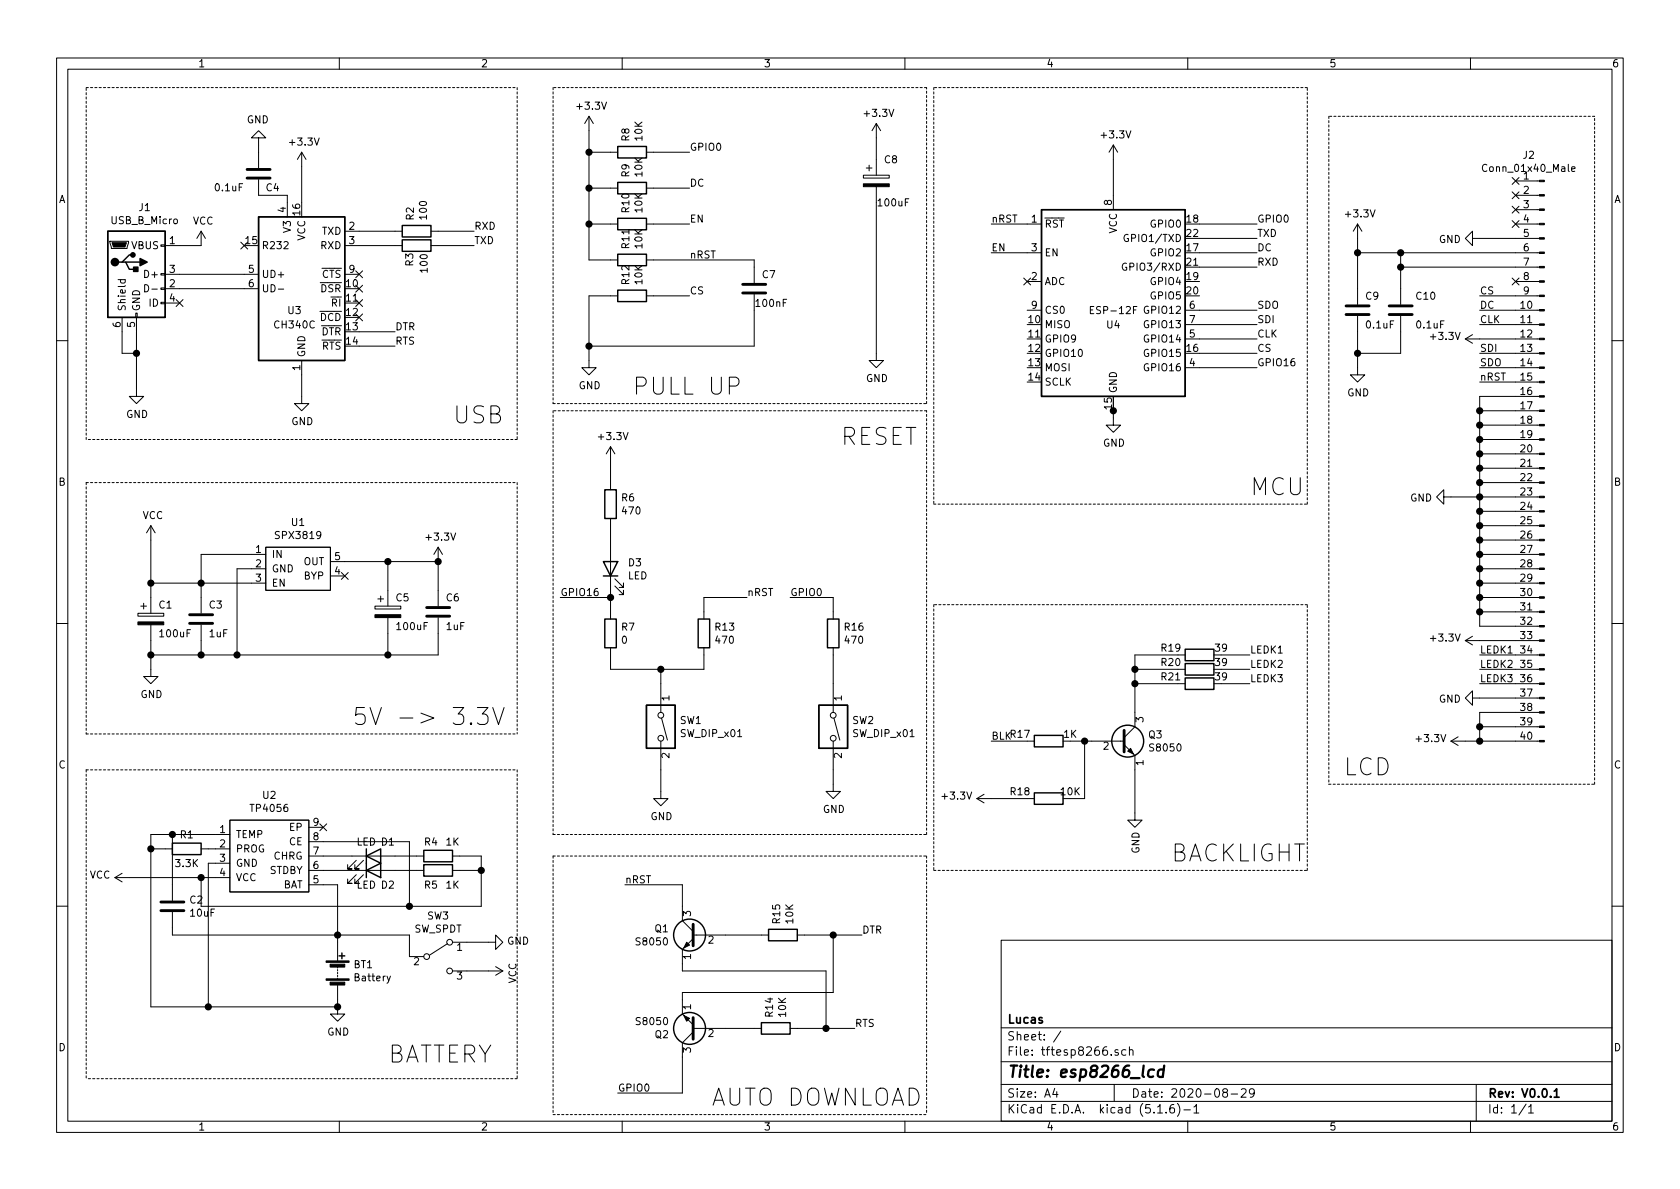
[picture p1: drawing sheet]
EESchema Schematic File Version 4
EELAYER 30 0
EELAYER END
$Descr A4 11693 8268
encoding utf-8
Sheet 1 1
Title "esp8266_lcd"
Date "2020-08-29"
Rev "V0.0.1"
Comp "Lucas"
Comment1 ""
Comment2 ""
Comment3 ""
Comment4 ""
$EndDescr
$Comp
L Interface_USB:CH340C U3
U 1 1
P 2100 2000
F 0 "U3" H 2050 1850 50  0000 C CNN
F 1 "CH340C" H 2050 1750 50  0000 C CNN
F 2 "Package_SO:SOIC-16_3.9x9.9mm_P1.27mm" H 2150 1450 50  0001 L CNN
F 3 "https://datasheet.lcsc.com/szlcsc/Jiangsu-Qin-Heng-CH340C_C84681.pdf" H 1750 2800 50  0001 C CNN
	1    2100 2000
	1    0    0    -1  
$EndComp
$Comp
L Connector:USB_B_Micro J1
U 1 1
P 950 1900
F 0 "J1" H 1007 2367 50  0000 C CNN
F 1 "USB_B_Micro" H 1007 2276 50  0000 C CNN
F 2 "Connector_USB:USB_Micro-B_Molex-105017-0001" H 1100 1850 50  0001 C CNN
F 3 "~" H 1100 1850 50  0001 C CNN
	1    950  1900
	1    0    0    -1  
$EndComp
$Comp
L RF_Module:ESP-12F U4
U 1 1
P 7750 2150
F 0 "U4" H 7750 2050 50  0000 C CNN
F 1 "ESP-12F" H 7750 2150 50  0000 C CNN
F 2 "RF_Module:ESP-12E" H 7750 2150 50  0001 C CNN
F 3 "http://wiki.ai-thinker.com/_media/esp8266/esp8266_series_modules_user_manual_v1.1.pdf" H 7400 2250 50  0001 C CNN
	1    7750 2150
	1    0    0    -1  
$EndComp
$Comp
L Transistor_BJT:S8050 Q1
U 1 1
P 4850 6500
F 0 "Q1" H 5041 6546 50  0000 L CNN
F 1 "S8050" H 5041 6455 50  0000 L CNN
F 2 "Package_TO_SOT_SMD:SOT-23" H 5050 6425 50  0001 L CIN
F 3 "http://www.unisonic.com.tw/datasheet/S8050.pdf" H 4850 6500 50  0001 L CNN
	1    4850 6500
	-1   0    0    -1  
$EndComp
$Comp
L Transistor_BJT:S8050 Q2
U 1 1
P 4850 7150
F 0 "Q2" H 5040 7196 50  0000 L CNN
F 1 "S8050" H 5040 7105 50  0000 L CNN
F 2 "Package_TO_SOT_SMD:SOT-23" H 5050 7075 50  0001 L CIN
F 3 "http://www.unisonic.com.tw/datasheet/S8050.pdf" H 4850 7150 50  0001 L CNN
	1    4850 7150
	-1   0    0    1   
$EndComp
$Comp
L Device:R R15
U 1 1
P 5450 6500
F 0 "R15" H 5520 6546 50  0000 L CNN
F 1 "10K" H 5520 6455 50  0000 L CNN
F 2 "Resistor_SMD:R_0603_1608Metric_Pad1.05x0.95mm_HandSolder" V 5380 6500 50  0001 C CNN
F 3 "~" H 5450 6500 50  0001 C CNN
	1    5450 6500
	0    -1   -1   0   
$EndComp
$Comp
L Device:R R14
U 1 1
P 5400 7150
F 0 "R14" H 5470 7196 50  0000 L CNN
F 1 "10K" H 5470 7105 50  0000 L CNN
F 2 "Resistor_SMD:R_0603_1608Metric_Pad1.05x0.95mm_HandSolder" V 5330 7150 50  0001 C CNN
F 3 "~" H 5400 7150 50  0001 C CNN
	1    5400 7150
	0    -1   -1   0   
$EndComp
Wire Wire Line
	5300 6500 5050 6500
Wire Wire Line
	5250 7150 5050 7150
Wire Wire Line
	4750 6950 4750 6900
Wire Wire Line
	4750 6900 5800 6900
Wire Wire Line
	5800 6900 5800 6500
Wire Wire Line
	5800 6500 5600 6500
Wire Wire Line
	5800 6500 6000 6500
Connection ~ 5800 6500
Wire Wire Line
	4750 6700 4750 6750
Wire Wire Line
	4750 6750 5750 6750
Wire Wire Line
	5750 6750 5750 7150
Wire Wire Line
	5750 7150 5950 7150
Wire Wire Line
	5750 7150 5550 7150
Connection ~ 5750 7150
Wire Wire Line
	4750 6300 4750 6150
Wire Wire Line
	4750 6150 4350 6150
Wire Wire Line
	4750 7350 4750 7600
Wire Wire Line
	4750 7600 4300 7600
Wire Wire Line
	8350 1550 8750 1550
Text Label 8750 1550 0    50   ~ 0
GPIO0
Text Label 4350 6150 0    50   ~ 0
nRST
Text Label 6000 6500 0    50   ~ 0
DTR
Text Label 5950 7150 0    50   ~ 0
RTS
Text Label 4300 7600 0    50   ~ 0
GPIO0
Wire Wire Line
	2500 2300 2750 2300
Wire Wire Line
	2500 2400 2750 2400
Text Label 2750 2300 0    50   ~ 0
DTR
Text Label 2750 2400 0    50   ~ 0
RTS
Wire Wire Line
	6900 1550 7150 1550
Text Label 6900 1550 0    50   ~ 0
nRST
$Comp
L Device:R R3
U 1 1
P 2900 1700
F 0 "R3" H 2750 1750 50  0000 L CNN
F 1 "100" H 2700 1650 50  0000 L CNN
F 2 "Resistor_SMD:R_0603_1608Metric_Pad1.05x0.95mm_HandSolder" V 2830 1700 50  0001 C CNN
F 3 "~" H 2900 1700 50  0001 C CNN
	1    2900 1700
	0    -1   -1   0   
$EndComp
$Comp
L Device:R R2
U 1 1
P 2900 1600
F 0 "R2" H 2970 1646 50  0000 L CNN
F 1 "100" H 2970 1555 50  0000 L CNN
F 2 "Resistor_SMD:R_0603_1608Metric_Pad1.05x0.95mm_HandSolder" V 2830 1600 50  0001 C CNN
F 3 "~" H 2900 1600 50  0001 C CNN
	1    2900 1600
	0    -1   -1   0   
$EndComp
$Comp
L Device:R R11
U 1 1
P 4400 1800
F 0 "R11" H 4470 1846 50  0000 L CNN
F 1 "10K" H 4470 1755 50  0000 L CNN
F 2 "Resistor_SMD:R_0603_1608Metric_Pad1.05x0.95mm_HandSolder" V 4330 1800 50  0001 C CNN
F 3 "~" H 4400 1800 50  0001 C CNN
	1    4400 1800
	0    -1   -1   0   
$EndComp
$Comp
L Device:R R10
U 1 1
P 4400 1550
F 0 "R10" H 4470 1596 50  0000 L CNN
F 1 "10K" H 4470 1505 50  0000 L CNN
F 2 "Resistor_SMD:R_0603_1608Metric_Pad1.05x0.95mm_HandSolder" V 4330 1550 50  0001 C CNN
F 3 "~" H 4400 1550 50  0001 C CNN
	1    4400 1550
	0    -1   -1   0   
$EndComp
Wire Wire Line
	2750 1600 2500 1600
Wire Wire Line
	2500 1700 2750 1700
Wire Wire Line
	3050 1600 3300 1600
Text Label 3300 1600 0    50   ~ 0
RXD
Wire Wire Line
	3050 1700 3300 1700
Text Label 3300 1700 0    50   ~ 0
TXD
Wire Wire Line
	1250 1900 1700 1900
Wire Wire Line
	1700 2000 1250 2000
NoConn ~ 1250 2100
Wire Wire Line
	1250 1700 1400 1700
NoConn ~ 2500 2100
NoConn ~ 2500 2200
NoConn ~ 1700 1700
NoConn ~ 2500 1900
NoConn ~ 2500 2000
Wire Wire Line
	2100 2600 2100 2750
$Comp
L power:GND #PWR07
U 1 1
P 2100 2750
F 0 "#PWR07" H 2100 2500 50  0001 C CNN
F 1 "GND" H 2105 2577 50  0000 C CNN
F 2 "" H 2100 2750 50  0001 C CNN
F 3 "" H 2100 2750 50  0001 C CNN
	1    2100 2750
	1    0    0    -1  
$EndComp
$Comp
L LucasLibrary:SPX3819 U1
U 1 1
P 1750 3750
F 0 "U1" H 2075 3875 50  0000 C CNN
F 1 "SPX3819" H 2075 3784 50  0000 C CNN
F 2 "Package_TO_SOT_SMD:SOT-23-5" H 1750 3750 50  0001 C CNN
F 3 "" H 1750 3750 50  0001 C CNN
	1    1750 3750
	1    0    0    -1  
$EndComp
$Comp
L power:VCC #PWR04
U 1 1
P 1400 1700
F 0 "#PWR04" H 1400 1550 50  0001 C CNN
F 1 "VCC" H 1415 1873 50  0000 C CNN
F 2 "" H 1400 1700 50  0001 C CNN
F 3 "" H 1400 1700 50  0001 C CNN
	1    1400 1700
	1    0    0    -1  
$EndComp
$Comp
L Device:C C3
U 1 1
P 1400 4300
F 0 "C3" H 1450 4400 50  0000 L CNN
F 1 "1uF" H 1450 4200 50  0000 L CNN
F 2 "Capacitor_SMD:C_0603_1608Metric_Pad1.05x0.95mm_HandSolder" H 1438 4150 50  0001 C CNN
F 3 "~" H 1400 4300 50  0001 C CNN
	1    1400 4300
	1    0    0    -1  
$EndComp
$Comp
L Device:C C6
U 1 1
P 3050 4250
F 0 "C6" H 3100 4350 50  0000 L CNN
F 1 "1uF" H 3100 4150 50  0000 L CNN
F 2 "Capacitor_SMD:C_0603_1608Metric_Pad1.05x0.95mm_HandSolder" H 3088 4100 50  0001 C CNN
F 3 "~" H 3050 4250 50  0001 C CNN
	1    3050 4250
	1    0    0    -1  
$EndComp
$Comp
L Device:CP C1
U 1 1
P 1050 4300
F 0 "C1" H 1100 4400 50  0000 L CNN
F 1 "100uF" H 1100 4200 50  0000 L CNN
F 2 "Capacitor_Tantalum_SMD:CP_EIA-3528-12_Kemet-T_Pad1.50x2.35mm_HandSolder" H 1088 4150 50  0001 C CNN
F 3 "~" H 1050 4300 50  0001 C CNN
	1    1050 4300
	1    0    0    -1  
$EndComp
$Comp
L Device:CP C5
U 1 1
P 2700 4250
F 0 "C5" H 2750 4350 50  0000 L CNN
F 1 "100uF" H 2750 4150 50  0000 L CNN
F 2 "Capacitor_Tantalum_SMD:CP_EIA-3528-12_Kemet-T_Pad1.50x2.35mm_HandSolder" H 2738 4100 50  0001 C CNN
F 3 "~" H 2700 4250 50  0001 C CNN
	1    2700 4250
	1    0    0    -1  
$EndComp
Wire Wire Line
	1750 4050 1400 4050
Wire Wire Line
	1050 4150 1050 4050
Wire Wire Line
	1400 4150 1400 4050
Connection ~ 1400 4050
Wire Wire Line
	1400 4050 1050 4050
Wire Wire Line
	1750 3850 1400 3850
Wire Wire Line
	1400 3850 1400 4050
Wire Wire Line
	1750 3950 1650 3950
Wire Wire Line
	1650 3950 1650 4550
Wire Wire Line
	1650 4550 1400 4550
Wire Wire Line
	1050 4550 1050 4450
Wire Wire Line
	1400 4450 1400 4550
Connection ~ 1400 4550
Wire Wire Line
	1400 4550 1050 4550
$Comp
L power:GND #PWR03
U 1 1
P 1050 4650
F 0 "#PWR03" H 1050 4400 50  0001 C CNN
F 1 "GND" H 1055 4477 50  0000 C CNN
F 2 "" H 1050 4650 50  0001 C CNN
F 3 "" H 1050 4650 50  0001 C CNN
	1    1050 4650
	1    0    0    -1  
$EndComp
Wire Wire Line
	1050 4650 1050 4550
Connection ~ 1050 4550
NoConn ~ 2400 4000
Wire Wire Line
	2400 3900 2700 3900
Wire Wire Line
	3050 4100 3050 3900
Wire Wire Line
	2700 3900 2700 4100
Connection ~ 2700 3900
Wire Wire Line
	2700 3900 3050 3900
Wire Wire Line
	2700 4400 2700 4550
Wire Wire Line
	2700 4550 1650 4550
Connection ~ 1650 4550
Wire Wire Line
	3050 4400 3050 4550
Wire Wire Line
	3050 4550 2700 4550
Connection ~ 2700 4550
$Comp
L power:+3.3V #PWR09
U 1 1
P 3050 3900
F 0 "#PWR09" H 3050 3750 50  0001 C CNN
F 1 "+3.3V" H 3065 4073 50  0000 C CNN
F 2 "" H 3050 3900 50  0001 C CNN
F 3 "" H 3050 3900 50  0001 C CNN
	1    3050 3900
	1    0    0    -1  
$EndComp
Connection ~ 3050 3900
Wire Wire Line
	8350 1650 8750 1650
Wire Wire Line
	8350 1850 8750 1850
Text Label 8750 1650 0    50   ~ 0
TXD
Text Label 8750 1850 0    50   ~ 0
RXD
$Comp
L Device:R R9
U 1 1
P 4400 1300
F 0 "R9" H 4470 1346 50  0000 L CNN
F 1 "10K" H 4470 1255 50  0000 L CNN
F 2 "Resistor_SMD:R_0603_1608Metric_Pad1.05x0.95mm_HandSolder" V 4330 1300 50  0001 C CNN
F 3 "~" H 4400 1300 50  0001 C CNN
	1    4400 1300
	0    -1   -1   0   
$EndComp
$Comp
L Device:R R8
U 1 1
P 4400 1050
F 0 "R8" H 4470 1096 50  0000 L CNN
F 1 "10K" H 4470 1005 50  0000 L CNN
F 2 "Resistor_SMD:R_0603_1608Metric_Pad1.05x0.95mm_HandSolder" V 4330 1050 50  0001 C CNN
F 3 "~" H 4400 1050 50  0001 C CNN
	1    4400 1050
	0    -1   -1   0   
$EndComp
Wire Wire Line
	4550 1050 4800 1050
Wire Wire Line
	4550 1300 4800 1300
Wire Wire Line
	4550 1550 4800 1550
Wire Wire Line
	4250 1550 4100 1550
Wire Wire Line
	4100 1550 4100 1300
Wire Wire Line
	4250 1050 4100 1050
Connection ~ 4100 1050
Wire Wire Line
	4100 1050 4100 900 
Wire Wire Line
	4250 1300 4100 1300
Connection ~ 4100 1300
Wire Wire Line
	4100 1300 4100 1050
Wire Wire Line
	4250 1800 4100 1800
Wire Wire Line
	4100 1800 4100 1550
Connection ~ 4100 1550
Text Label 4800 1050 0    50   ~ 0
GPIO0
Text Label 4800 1300 0    50   ~ 0
DC
Text Label 4800 1550 0    50   ~ 0
EN
Text Label 4800 1800 0    50   ~ 0
nRST
$Comp
L Device:R R6
U 1 1
P 4250 3500
F 0 "R6" H 4320 3546 50  0000 L CNN
F 1 "470" H 4320 3455 50  0000 L CNN
F 2 "Resistor_SMD:R_0603_1608Metric_Pad1.05x0.95mm_HandSolder" V 4180 3500 50  0001 C CNN
F 3 "~" H 4250 3500 50  0001 C CNN
	1    4250 3500
	1    0    0    -1  
$EndComp
$Comp
L Device:R R12
U 1 1
P 4400 2050
F 0 "R12" H 4470 2096 50  0000 L CNN
F 1 "10K" H 4470 2005 50  0000 L CNN
F 2 "Resistor_SMD:R_0603_1608Metric_Pad1.05x0.95mm_HandSolder" V 4330 2050 50  0001 C CNN
F 3 "~" H 4400 2050 50  0001 C CNN
	1    4400 2050
	0    -1   -1   0   
$EndComp
Wire Wire Line
	4550 2050 4800 2050
Wire Wire Line
	4100 2050 4250 2050
$Comp
L Device:C C7
U 1 1
P 5250 2000
F 0 "C7" H 5300 2100 50  0000 L CNN
F 1 "100nF" H 5250 1900 50  0000 L CNN
F 2 "Capacitor_SMD:C_0603_1608Metric_Pad1.05x0.95mm_HandSolder" H 5288 1850 50  0001 C CNN
F 3 "~" H 5250 2000 50  0001 C CNN
	1    5250 2000
	1    0    0    -1  
$EndComp
Wire Wire Line
	5250 2400 5250 2150
Wire Wire Line
	5250 1850 5250 1800
Wire Wire Line
	4550 1800 5250 1800
Wire Wire Line
	4100 2050 4100 2400
Wire Wire Line
	4100 2400 5250 2400
$Comp
L power:GND #PWR012
U 1 1
P 4100 2500
F 0 "#PWR012" H 4100 2250 50  0001 C CNN
F 1 "GND" H 4105 2327 50  0000 C CNN
F 2 "" H 4100 2500 50  0001 C CNN
F 3 "" H 4100 2500 50  0001 C CNN
	1    4100 2500
	1    0    0    -1  
$EndComp
Wire Wire Line
	4100 2500 4100 2400
Connection ~ 4100 2400
$Comp
L power:+3.3V #PWR011
U 1 1
P 4100 900
F 0 "#PWR011" H 4100 750 50  0001 C CNN
F 1 "+3.3V" H 4115 1073 50  0000 C CNN
F 2 "" H 4100 900 50  0001 C CNN
F 3 "" H 4100 900 50  0001 C CNN
	1    4100 900 
	1    0    0    -1  
$EndComp
$Comp
L power:+3.3V #PWR06
U 1 1
P 2100 1150
F 0 "#PWR06" H 2100 1000 50  0001 C CNN
F 1 "+3.3V" H 2115 1323 50  0000 C CNN
F 2 "" H 2100 1150 50  0001 C CNN
F 3 "" H 2100 1150 50  0001 C CNN
	1    2100 1150
	1    0    0    -1  
$EndComp
Wire Wire Line
	2100 1150 2100 1400
Wire Wire Line
	2000 1400 2000 1350
Wire Wire Line
	2000 1350 1800 1350
$Comp
L power:GND #PWR05
U 1 1
P 1800 1000
F 0 "#PWR05" H 1800 750 50  0001 C CNN
F 1 "GND" H 1805 827 50  0000 C CNN
F 2 "" H 1800 1000 50  0001 C CNN
F 3 "" H 1800 1000 50  0001 C CNN
	1    1800 1000
	-1   0    0    1   
$EndComp
Wire Wire Line
	1800 1000 1800 1050
$Comp
L Device:CP C8
U 1 1
P 6100 1250
F 0 "C8" H 6150 1400 50  0000 L CNN
F 1 "100uF" H 6100 1100 50  0000 L CNN
F 2 "Capacitor_Tantalum_SMD:CP_EIA-3528-12_Kemet-T_Pad1.50x2.35mm_HandSolder" H 6138 1100 50  0001 C CNN
F 3 "~" H 6100 1250 50  0001 C CNN
	1    6100 1250
	1    0    0    -1  
$EndComp
Wire Wire Line
	6100 1100 6100 950 
$Comp
L power:+3.3V #PWR014
U 1 1
P 6100 950
F 0 "#PWR014" H 6100 800 50  0001 C CNN
F 1 "+3.3V" H 6115 1123 50  0000 C CNN
F 2 "" H 6100 950 50  0001 C CNN
F 3 "" H 6100 950 50  0001 C CNN
	1    6100 950 
	1    0    0    -1  
$EndComp
$Comp
L Device:LED D3
U 1 1
P 4250 3950
F 0 "D3" V 4289 3832 50  0000 R CNN
F 1 "LED" V 4198 3832 50  0000 R CNN
F 2 "LED_SMD:LED_0603_1608Metric_Pad1.05x0.95mm_HandSolder" H 4250 3950 50  0001 C CNN
F 3 "~" H 4250 3950 50  0001 C CNN
	1    4250 3950
	0    -1   -1   0   
$EndComp
$Comp
L Device:R R7
U 1 1
P 4250 4400
F 0 "R7" H 4320 4446 50  0000 L CNN
F 1 "0" H 4320 4355 50  0000 L CNN
F 2 "Resistor_SMD:R_0603_1608Metric_Pad1.05x0.95mm_HandSolder" V 4180 4400 50  0001 C CNN
F 3 "~" H 4250 4400 50  0001 C CNN
	1    4250 4400
	1    0    0    -1  
$EndComp
$Comp
L Device:R R13
U 1 1
P 4900 4400
F 0 "R13" H 4970 4446 50  0000 L CNN
F 1 "470" H 4970 4355 50  0000 L CNN
F 2 "Resistor_SMD:R_0603_1608Metric_Pad1.05x0.95mm_HandSolder" V 4830 4400 50  0001 C CNN
F 3 "~" H 4900 4400 50  0001 C CNN
	1    4900 4400
	1    0    0    -1  
$EndComp
$Comp
L Switch:SW_DIP_x01 SW1
U 1 1
P 4600 5050
F 0 "SW1" V 4554 5180 50  0000 L CNN
F 1 "SW_DIP_x01" V 4645 5180 50  0000 L CNN
F 2 "Button_Switch_SMD:SW_SPST_CK_RS282G05A3" H 4600 5050 50  0001 C CNN
F 3 "~" H 4600 5050 50  0001 C CNN
	1    4600 5050
	0    1    1    0   
$EndComp
Wire Wire Line
	4600 4750 4600 4650
Wire Wire Line
	4600 4650 4250 4650
Wire Wire Line
	4250 4650 4250 4550
Wire Wire Line
	4600 4650 4900 4650
Wire Wire Line
	4900 4650 4900 4550
Connection ~ 4600 4650
Wire Wire Line
	4900 4250 4900 4150
Wire Wire Line
	4900 4150 5200 4150
Wire Wire Line
	4250 4250 4250 4150
Wire Wire Line
	4250 3800 4250 3650
Wire Wire Line
	4250 3350 4250 3200
$Comp
L power:+3.3V #PWR010
U 1 1
P 4250 3200
F 0 "#PWR010" H 4250 3050 50  0001 C CNN
F 1 "+3.3V" H 4265 3373 50  0000 C CNN
F 2 "" H 4250 3200 50  0001 C CNN
F 3 "" H 4250 3200 50  0001 C CNN
	1    4250 3200
	1    0    0    -1  
$EndComp
Wire Wire Line
	4250 4150 3900 4150
Connection ~ 4250 4150
Wire Wire Line
	4250 4150 4250 4100
Text Label 3900 4150 0    50   ~ 0
GPIO16
Text Label 5200 4150 0    50   ~ 0
nRST
Wire Wire Line
	4600 5350 4600 5500
$Comp
L power:GND #PWR013
U 1 1
P 4600 5500
F 0 "#PWR013" H 4600 5250 50  0001 C CNN
F 1 "GND" H 4605 5327 50  0000 C CNN
F 2 "" H 4600 5500 50  0001 C CNN
F 3 "" H 4600 5500 50  0001 C CNN
	1    4600 5500
	1    0    0    -1  
$EndComp
$Comp
L Switch:SW_DIP_x01 SW2
U 1 1
P 5800 5050
F 0 "SW2" V 5754 5180 50  0000 L CNN
F 1 "SW_DIP_x01" V 5845 5180 50  0000 L CNN
F 2 "Button_Switch_SMD:SW_SPST_CK_RS282G05A3" H 5800 5050 50  0001 C CNN
F 3 "~" H 5800 5050 50  0001 C CNN
	1    5800 5050
	0    1    1    0   
$EndComp
$Comp
L power:GND #PWR015
U 1 1
P 5800 5450
F 0 "#PWR015" H 5800 5200 50  0001 C CNN
F 1 "GND" H 5805 5277 50  0000 C CNN
F 2 "" H 5800 5450 50  0001 C CNN
F 3 "" H 5800 5450 50  0001 C CNN
	1    5800 5450
	1    0    0    -1  
$EndComp
Wire Wire Line
	5800 5450 5800 5350
$Comp
L Device:R R16
U 1 1
P 5800 4400
F 0 "R16" H 5870 4446 50  0000 L CNN
F 1 "470" H 5870 4355 50  0000 L CNN
F 2 "Resistor_SMD:R_0603_1608Metric_Pad1.05x0.95mm_HandSolder" V 5730 4400 50  0001 C CNN
F 3 "~" H 5800 4400 50  0001 C CNN
	1    5800 4400
	1    0    0    -1  
$EndComp
Wire Wire Line
	5800 4250 5800 4150
Wire Wire Line
	5800 4150 5500 4150
Text Label 5500 4150 0    50   ~ 0
GPIO0
Wire Wire Line
	5800 4750 5800 4550
Wire Wire Line
	7750 1350 7750 1100
$Comp
L power:+3.3V #PWR016
U 1 1
P 7750 1100
F 0 "#PWR016" H 7750 950 50  0001 C CNN
F 1 "+3.3V" H 7765 1273 50  0000 C CNN
F 2 "" H 7750 1100 50  0001 C CNN
F 3 "" H 7750 1100 50  0001 C CNN
	1    7750 1100
	1    0    0    -1  
$EndComp
Wire Wire Line
	7750 2750 7750 2850
$Comp
L power:GND #PWR017
U 1 1
P 7750 2900
F 0 "#PWR017" H 7750 2650 50  0001 C CNN
F 1 "GND" H 7755 2727 50  0000 C CNN
F 2 "" H 7750 2900 50  0001 C CNN
F 3 "" H 7750 2900 50  0001 C CNN
	1    7750 2900
	1    0    0    -1  
$EndComp
Connection ~ 7750 2850
Wire Wire Line
	7750 2850 7750 2900
$Comp
L Device:C C4
U 1 1
P 1800 1200
F 0 "C4" H 1650 1300 50  0000 L CNN
F 1 "0.1uF" H 1900 1300 50  0000 L CNN
F 2 "Capacitor_SMD:C_0603_1608Metric_Pad1.05x0.95mm_HandSolder" H 1838 1050 50  0001 C CNN
F 3 "~" H 1800 1200 50  0001 C CNN
	1    1800 1200
	-1   0    0    1   
$EndComp
$Comp
L Connector:Conn_01x40_Male J2
U 1 1
P 10750 3150
F 0 "J2" H 10858 5231 50  0000 C CNN
F 1 "Conn_01x40_Male" H 10858 5140 50  0000 C CNN
F 2 "Connector_FFC-FPC:Hirose_FH12-40S-0.5SH_1x40-1MP_P0.50mm_Horizontal" H 10750 3150 50  0001 C CNN
F 3 "~" H 10750 3150 50  0001 C CNN
	1    10750 3150
	-1   0    0    -1  
$EndComp
Wire Wire Line
	10550 2750 10300 2750
Wire Wire Line
	10550 4350 10300 4350
Wire Wire Line
	10300 3450 10100 3450
Wire Wire Line
	10550 2850 10300 2850
Connection ~ 10300 2850
Wire Wire Line
	10300 2850 10300 2750
Wire Wire Line
	10550 2950 10300 2950
Connection ~ 10300 2950
Wire Wire Line
	10300 2950 10300 2850
Wire Wire Line
	10550 3050 10300 3050
Connection ~ 10300 3050
Wire Wire Line
	10300 3050 10300 2950
Wire Wire Line
	10550 3150 10300 3150
Connection ~ 10300 3150
Wire Wire Line
	10300 3150 10300 3050
Wire Wire Line
	10550 3250 10300 3250
Connection ~ 10300 3250
Wire Wire Line
	10300 3250 10300 3150
Wire Wire Line
	10550 3350 10300 3350
Connection ~ 10300 3350
Wire Wire Line
	10300 3350 10300 3250
Wire Wire Line
	10550 3450 10300 3450
Connection ~ 10300 3450
Wire Wire Line
	10300 3450 10300 3350
Wire Wire Line
	10550 4050 10300 4050
Wire Wire Line
	10550 4150 10300 4150
Wire Wire Line
	10550 4250 10300 4250
Wire Wire Line
	10300 4050 10300 3950
Connection ~ 10300 4050
Wire Wire Line
	10300 4150 10300 4050
Connection ~ 10300 4150
Wire Wire Line
	10300 4350 10300 4250
Wire Wire Line
	10300 4250 10300 4150
Connection ~ 10300 4250
Wire Wire Line
	10550 3950 10300 3950
Connection ~ 10300 3950
Wire Wire Line
	10300 3950 10300 3850
Wire Wire Line
	10550 3850 10300 3850
Connection ~ 10300 3850
Wire Wire Line
	10300 3850 10300 3750
Wire Wire Line
	10550 3750 10300 3750
Connection ~ 10300 3750
Wire Wire Line
	10300 3750 10300 3650
Wire Wire Line
	10550 3650 10300 3650
Connection ~ 10300 3650
Wire Wire Line
	10300 3650 10300 3550
Wire Wire Line
	10550 3550 10300 3550
Connection ~ 10300 3550
Wire Wire Line
	10300 3550 10300 3450
Wire Wire Line
	10550 4450 10300 4450
$Comp
L power:+3.3V #PWR026
U 1 1
P 10300 4450
F 0 "#PWR026" H 10300 4300 50  0001 C CNN
F 1 "+3.3V" V 10315 4578 50  0000 L CNN
F 2 "" H 10300 4450 50  0001 C CNN
F 3 "" H 10300 4450 50  0001 C CNN
	1    10300 4450
	0    -1   -1   0   
$EndComp
NoConn ~ 10550 1950
Wire Wire Line
	10550 2050 10300 2050
Wire Wire Line
	10550 2150 10300 2150
Wire Wire Line
	10550 2250 10300 2250
Wire Wire Line
	10550 2350 10300 2350
Wire Wire Line
	10550 2450 10300 2450
$Comp
L power:+3.3V #PWR020
U 1 1
P 9450 1650
F 0 "#PWR020" H 9450 1500 50  0001 C CNN
F 1 "+3.3V" H 9465 1823 50  0000 C CNN
F 2 "" H 9450 1650 50  0001 C CNN
F 3 "" H 9450 1650 50  0001 C CNN
	1    9450 1650
	1    0    0    -1  
$EndComp
$Comp
L Device:C C10
U 1 1
P 9750 2150
F 0 "C10" H 9850 2250 50  0000 L CNN
F 1 "0.1uF" H 9850 2050 50  0000 L CNN
F 2 "Capacitor_SMD:C_0603_1608Metric_Pad1.05x0.95mm_HandSolder" H 9788 2000 50  0001 C CNN
F 3 "~" H 9750 2150 50  0001 C CNN
	1    9750 2150
	1    0    0    -1  
$EndComp
$Comp
L Device:C C9
U 1 1
P 9450 2150
F 0 "C9" H 9500 2250 50  0000 L CNN
F 1 "0.1uF" H 9500 2050 50  0000 L CNN
F 2 "Capacitor_SMD:C_0603_1608Metric_Pad1.05x0.95mm_HandSolder" H 9488 2000 50  0001 C CNN
F 3 "~" H 9450 2150 50  0001 C CNN
	1    9450 2150
	1    0    0    -1  
$EndComp
Wire Wire Line
	9450 1750 9450 2000
Wire Wire Line
	9750 1850 9750 2000
Wire Wire Line
	9750 1850 10550 1850
Wire Wire Line
	9450 1750 9750 1750
Wire Wire Line
	9450 1650 9450 1750
Connection ~ 9450 1750
Wire Wire Line
	9750 1850 9750 1750
Connection ~ 9750 1850
Connection ~ 9750 1750
$Comp
L power:GND #PWR021
U 1 1
P 9450 2550
F 0 "#PWR021" H 9450 2300 50  0001 C CNN
F 1 "GND" H 9455 2377 50  0000 C CNN
F 2 "" H 9450 2550 50  0001 C CNN
F 3 "" H 9450 2550 50  0001 C CNN
	1    9450 2550
	1    0    0    -1  
$EndComp
Wire Wire Line
	9450 2550 9450 2450
Wire Wire Line
	9450 2450 9750 2450
Wire Wire Line
	9750 2450 9750 2300
Connection ~ 9450 2450
Wire Wire Line
	9450 2450 9450 2300
Wire Wire Line
	10550 1650 10300 1650
Wire Wire Line
	9750 1750 10550 1750
$Comp
L power:GND #PWR024
U 1 1
P 10300 1650
F 0 "#PWR024" H 10300 1400 50  0001 C CNN
F 1 "GND" V 10305 1522 50  0000 R CNN
F 2 "" H 10300 1650 50  0001 C CNN
F 3 "" H 10300 1650 50  0001 C CNN
	1    10300 1650
	0    1    1    0   
$EndComp
Text Label 10300 2050 0    50   ~ 0
CS
Text Label 10300 2150 0    50   ~ 0
DC
Text Label 10300 2250 0    50   ~ 0
CLK
Wire Wire Line
	10300 2650 10550 2650
Text Label 10300 2650 0    50   ~ 0
nRST
$Comp
L power:+3.3V #PWR025
U 1 1
P 10300 2350
F 0 "#PWR025" H 10300 2200 50  0001 C CNN
F 1 "+3.3V" V 10315 2478 50  0000 L CNN
F 2 "" H 10300 2350 50  0001 C CNN
F 3 "" H 10300 2350 50  0001 C CNN
	1    10300 2350
	0    -1   -1   0   
$EndComp
$Comp
L power:GND #PWR022
U 1 1
P 10100 3450
F 0 "#PWR022" H 10100 3200 50  0001 C CNN
F 1 "GND" V 10105 3322 50  0000 R CNN
F 2 "" H 10100 3450 50  0001 C CNN
F 3 "" H 10100 3450 50  0001 C CNN
	1    10100 3450
	0    1    1    0   
$EndComp
$Comp
L power:+3.3V #PWR018
U 1 1
P 6900 5550
F 0 "#PWR018" H 6900 5400 50  0001 C CNN
F 1 "+3.3V" V 6915 5678 50  0000 L CNN
F 2 "" H 6900 5550 50  0001 C CNN
F 3 "" H 6900 5550 50  0001 C CNN
	1    6900 5550
	0    -1   -1   0   
$EndComp
Wire Wire Line
	10550 4550 10300 4550
Wire Wire Line
	10550 4650 10300 4650
Wire Wire Line
	10550 4750 10300 4750
Wire Wire Line
	10550 4850 10300 4850
Wire Wire Line
	10550 4950 10300 4950
Wire Wire Line
	10300 4950 10300 5050
Wire Wire Line
	10300 5150 10200 5150
Wire Wire Line
	10550 5050 10300 5050
Connection ~ 10300 5050
Wire Wire Line
	10300 5050 10300 5150
Wire Wire Line
	10550 5150 10300 5150
Connection ~ 10300 5150
$Comp
L power:+3.3V #PWR023
U 1 1
P 10200 5150
F 0 "#PWR023" H 10200 5000 50  0001 C CNN
F 1 "+3.3V" V 10215 5278 50  0000 L CNN
F 2 "" H 10200 5150 50  0001 C CNN
F 3 "" H 10200 5150 50  0001 C CNN
	1    10200 5150
	0    -1   -1   0   
$EndComp
$Comp
L power:GND #PWR027
U 1 1
P 10300 4850
F 0 "#PWR027" H 10300 4600 50  0001 C CNN
F 1 "GND" V 10305 4722 50  0000 R CNN
F 2 "" H 10300 4850 50  0001 C CNN
F 3 "" H 10300 4850 50  0001 C CNN
	1    10300 4850
	0    1    1    0   
$EndComp
Text Label 10300 4550 0    50   ~ 0
LEDK1
Text Label 10300 4650 0    50   ~ 0
LEDK2
Text Label 10300 4750 0    50   ~ 0
LEDK3
$Comp
L Transistor_BJT:S8050 Q3
U 1 1
P 7800 5150
F 0 "Q3" H 7990 5196 50  0000 L CNN
F 1 "S8050" H 7990 5105 50  0000 L CNN
F 2 "Package_TO_SOT_SMD:SOT-23" H 8000 5075 50  0001 L CIN
F 3 "http://www.unisonic.com.tw/datasheet/S8050.pdf" H 7800 5150 50  0001 L CNN
	1    7800 5150
	1    0    0    -1  
$EndComp
Wire Wire Line
	7900 4950 7900 4750
Connection ~ 7900 4650
Wire Wire Line
	7900 4650 7900 4550
Connection ~ 7900 4750
Wire Wire Line
	7900 4750 7900 4650
$Comp
L Device:R R19
U 1 1
P 8350 4550
F 0 "R19" V 8300 4350 50  0000 C CNN
F 1 "39" V 8300 4700 50  0000 C CNN
F 2 "Resistor_SMD:R_0603_1608Metric_Pad1.05x0.95mm_HandSolder" V 8280 4550 50  0001 C CNN
F 3 "~" H 8350 4550 50  0001 C CNN
	1    8350 4550
	0    1    1    0   
$EndComp
$Comp
L Device:R R20
U 1 1
P 8350 4650
F 0 "R20" V 8300 4450 50  0000 C CNN
F 1 "39" V 8300 4800 50  0000 C CNN
F 2 "Resistor_SMD:R_0603_1608Metric_Pad1.05x0.95mm_HandSolder" V 8280 4650 50  0001 C CNN
F 3 "~" H 8350 4650 50  0001 C CNN
	1    8350 4650
	0    1    1    0   
$EndComp
$Comp
L Device:R R21
U 1 1
P 8350 4750
F 0 "R21" V 8300 4550 50  0000 C CNN
F 1 "39" V 8300 4900 50  0000 C CNN
F 2 "Resistor_SMD:R_0603_1608Metric_Pad1.05x0.95mm_HandSolder" V 8280 4750 50  0001 C CNN
F 3 "~" H 8350 4750 50  0001 C CNN
	1    8350 4750
	0    1    1    0   
$EndComp
Wire Wire Line
	7900 4550 8200 4550
Wire Wire Line
	7900 4650 8200 4650
Wire Wire Line
	7900 4750 8200 4750
Wire Wire Line
	8500 4550 8700 4550
Wire Wire Line
	8500 4650 8700 4650
Wire Wire Line
	8500 4750 8700 4750
Text Label 8700 4550 0    50   ~ 0
LEDK1
Text Label 8700 4650 0    50   ~ 0
LEDK2
Text Label 8700 4750 0    50   ~ 0
LEDK3
$Comp
L Device:R R17
U 1 1
P 7300 5150
F 0 "R17" V 7250 4950 50  0000 C CNN
F 1 "1K" V 7250 5300 50  0000 C CNN
F 2 "Resistor_SMD:R_0603_1608Metric_Pad1.05x0.95mm_HandSolder" V 7230 5150 50  0001 C CNN
F 3 "~" H 7300 5150 50  0001 C CNN
	1    7300 5150
	0    1    1    0   
$EndComp
$Comp
L Device:R R18
U 1 1
P 7300 5550
F 0 "R18" V 7250 5350 50  0000 C CNN
F 1 "10K" V 7250 5700 50  0000 C CNN
F 2 "Resistor_SMD:R_0603_1608Metric_Pad1.05x0.95mm_HandSolder" V 7230 5550 50  0001 C CNN
F 3 "~" H 7300 5550 50  0001 C CNN
	1    7300 5550
	0    1    1    0   
$EndComp
Wire Wire Line
	7900 5350 7900 5650
Wire Wire Line
	7450 5150 7550 5150
Wire Wire Line
	7450 5550 7550 5550
Wire Wire Line
	7550 5550 7550 5150
Connection ~ 7550 5150
Wire Wire Line
	7550 5150 7600 5150
Wire Wire Line
	6900 5150 7150 5150
Wire Wire Line
	7150 5550 6900 5550
$Comp
L power:GND #PWR019
U 1 1
P 7900 5650
F 0 "#PWR019" H 7900 5400 50  0001 C CNN
F 1 "GND" V 7905 5522 50  0000 R CNN
F 2 "" H 7900 5650 50  0001 C CNN
F 3 "" H 7900 5650 50  0001 C CNN
	1    7900 5650
	1    0    0    -1  
$EndComp
Text Label 6900 5150 0    50   ~ 0
BLK
Wire Wire Line
	10550 2550 10300 2550
Text Label 10300 2450 0    50   ~ 0
SDI
Text Label 10300 2550 0    50   ~ 0
SDO
Wire Wire Line
	8350 2450 8750 2450
Text Label 8750 2450 0    50   ~ 0
CS
Wire Wire Line
	8350 1750 8750 1750
Text Label 8750 1750 0    50   ~ 0
DC
Wire Wire Line
	8350 2250 8750 2250
Text Label 8750 2250 0    50   ~ 0
SDI
Wire Wire Line
	8350 2150 8750 2150
Text Label 8750 2150 0    50   ~ 0
SDO
Wire Wire Line
	7150 1750 6900 1750
Text Label 6900 1750 0    50   ~ 0
EN
Wire Wire Line
	8350 2350 8750 2350
Text Label 8750 2350 0    50   ~ 0
CLK
Connection ~ 2850 6300
Wire Wire Line
	3350 6050 3350 6300
Wire Wire Line
	3350 6300 2850 6300
NoConn ~ 2250 5750
Connection ~ 2350 7000
Wire Wire Line
	2350 7000 2350 6950
Wire Wire Line
	1200 5800 1500 5800
Connection ~ 1200 5800
Wire Wire Line
	1200 6150 1200 5800
Wire Wire Line
	900  6100 1400 6100
Wire Wire Line
	2350 6500 2350 6550
Connection ~ 2350 6500
Wire Wire Line
	1200 6500 2350 6500
Wire Wire Line
	1200 6450 1200 6500
Wire Wire Line
	2350 6150 2350 6500
Wire Wire Line
	1050 5800 1200 5800
Wire Wire Line
	1050 5900 1050 7000
Connection ~ 1050 5900
Wire Wire Line
	1150 5900 1050 5900
Wire Wire Line
	1500 5900 1450 5900
$Comp
L Device:R R1
U 1 1
P 1300 5900
F 0 "R1" V 1200 5900 50  0000 C CNN
F 1 "3.3K" V 1400 5900 50  0000 C CNN
F 2 "Resistor_SMD:R_0603_1608Metric_Pad1.05x0.95mm_HandSolder" V 1230 5900 50  0001 C CNN
F 3 "~" H 1300 5900 50  0001 C CNN
	1    1300 5900
	0    1    1    0   
$EndComp
Connection ~ 1450 7000
Wire Wire Line
	1050 7000 1450 7000
Wire Wire Line
	1050 5800 1050 5900
Connection ~ 1400 6100
$Comp
L power:GND #PWR08
U 1 1
P 2350 7000
F 0 "#PWR08" H 2350 6750 50  0001 C CNN
F 1 "GND" H 2355 6827 50  0000 C CNN
F 2 "" H 2350 7000 50  0001 C CNN
F 3 "" H 2350 7000 50  0001 C CNN
	1    2350 7000
	1    0    0    -1  
$EndComp
Wire Wire Line
	1450 7000 2350 7000
Wire Wire Line
	1450 6000 1450 7000
Wire Wire Line
	1500 6000 1450 6000
$Comp
L Device:Battery BT1
U 1 1
P 2350 6750
F 0 "BT1" H 2458 6796 50  0000 L CNN
F 1 "Battery" H 2458 6705 50  0000 L CNN
F 2 "LucasLibary:BATTRY" V 2350 6810 50  0001 C CNN
F 3 "~" V 2350 6810 50  0001 C CNN
	1    2350 6750
	1    0    0    -1  
$EndComp
Wire Wire Line
	2250 6150 2350 6150
Wire Wire Line
	1400 6300 1400 6100
Wire Wire Line
	2850 6300 1400 6300
Wire Wire Line
	2850 5850 2850 6300
Wire Wire Line
	2250 5850 2850 5850
Connection ~ 3350 6050
Wire Wire Line
	3350 5950 3350 6050
Wire Wire Line
	3350 5950 3200 5950
Wire Wire Line
	3200 6050 3350 6050
Wire Wire Line
	2900 6050 2750 6050
Wire Wire Line
	2900 5950 2750 5950
$Comp
L Device:R R5
U 1 1
P 3050 6050
F 0 "R5" V 3150 6000 50  0000 C CNN
F 1 "1K" V 3150 6150 50  0000 C CNN
F 2 "Resistor_SMD:R_0603_1608Metric_Pad1.05x0.95mm_HandSolder" V 2980 6050 50  0001 C CNN
F 3 "~" H 3050 6050 50  0001 C CNN
	1    3050 6050
	0    1    1    0   
$EndComp
$Comp
L Device:R R4
U 1 1
P 3050 5950
F 0 "R4" V 2950 5900 50  0000 C CNN
F 1 "1K" V 2950 6050 50  0000 C CNN
F 2 "Resistor_SMD:R_0603_1608Metric_Pad1.05x0.95mm_HandSolder" V 2980 5950 50  0001 C CNN
F 3 "~" H 3050 5950 50  0001 C CNN
	1    3050 5950
	0    1    1    0   
$EndComp
$Comp
L Device:LED D1
U 1 1
P 2600 5950
F 0 "D1" H 2700 6050 50  0000 C CNN
F 1 "LED" H 2550 6050 50  0000 C CNN
F 2 "LED_SMD:LED_0603_1608Metric_Pad1.05x0.95mm_HandSolder" H 2600 5950 50  0001 C CNN
F 3 "~" H 2600 5950 50  0001 C CNN
	1    2600 5950
	1    0    0    -1  
$EndComp
$Comp
L Device:LED D2
U 1 1
P 2600 6050
F 0 "D2" H 2700 5950 50  0000 C CNN
F 1 "LED" H 2550 5950 50  0000 C CNN
F 2 "LED_SMD:LED_0603_1608Metric_Pad1.05x0.95mm_HandSolder" H 2600 6050 50  0001 C CNN
F 3 "~" H 2600 6050 50  0001 C CNN
	1    2600 6050
	1    0    0    -1  
$EndComp
Wire Wire Line
	2250 6050 2450 6050
Wire Wire Line
	2250 5950 2450 5950
$Comp
L power:VCC #PWR01
U 1 1
P 900 6100
F 0 "#PWR01" H 900 5950 50  0001 C CNN
F 1 "VCC" V 915 6228 50  0000 L CNN
F 2 "" H 900 6100 50  0001 C CNN
F 3 "" H 900 6100 50  0001 C CNN
	1    900  6100
	0    -1   -1   0   
$EndComp
Wire Wire Line
	1500 6100 1400 6100
$Comp
L Device:C C2
U 1 1
P 1200 6300
F 0 "C2" H 1315 6346 50  0000 L CNN
F 1 "10uF" H 1315 6255 50  0000 L CNN
F 2 "Capacitor_SMD:C_0603_1608Metric_Pad1.05x0.95mm_HandSolder" H 1238 6150 50  0001 C CNN
F 3 "~" H 1200 6300 50  0001 C CNN
	1    1200 6300
	1    0    0    -1  
$EndComp
$Comp
L LucasLibrary:TP4056 U2
U 1 1
P 1650 5700
F 0 "U2" H 1875 5875 50  0000 C CNN
F 1 "TP4056" H 1875 5784 50  0000 C CNN
F 2 "Package_SO:HSOP-8-1EP_3.9x4.9mm_P1.27mm_EP2.41x3.1mm" H 1650 5700 50  0001 C CNN
F 3 "" H 1650 5700 50  0001 C CNN
	1    1650 5700
	1    0    0    -1  
$EndComp
Wire Notes Line
	600  3350 600  5100
Wire Notes Line
	600  600  3600 600 
Wire Notes Line
	3600 600  3600 3050
Wire Notes Line
	3600 3050 600  3050
Wire Notes Line
	600  3050 600  600 
Wire Notes Line
	9250 800  9250 5450
Wire Notes Line
	9250 5450 11100 5450
Wire Notes Line
	11100 5450 11100 800 
Wire Notes Line
	11100 800  9250 800 
Wire Notes Line
	6500 4200 6500 6050
Wire Notes Line
	6500 6050 9100 6050
Wire Notes Line
	9100 6050 9100 4200
Wire Notes Line
	9100 4200 6500 4200
Wire Notes Line
	3850 2850 3850 5800
Wire Notes Line
	3850 5800 6450 5800
Wire Notes Line
	6450 5800 6450 2850
Wire Notes Line
	6450 2850 3850 2850
Wire Notes Line
	3850 2800 6450 2800
Wire Notes Line
	6450 2800 6450 600 
Wire Notes Line
	6450 600  3850 600 
Wire Notes Line
	3850 600  3850 2800
Wire Notes Line
	6500 3500 9100 3500
Wire Notes Line
	9100 3500 9100 600 
Wire Notes Line
	9100 600  6500 600 
Wire Notes Line
	6500 600  6500 3500
Text Notes 2450 5050 0    118  ~ 0
5V -> 3.3V
Text Notes 2700 7400 0    118  ~ 0
BATTERY\n
Text Notes 4950 7700 0    118  ~ 0
AUTO DOWNLOAD\n
Text Notes 5850 3100 0    118  ~ 0
RESET\n
Text Notes 3150 2950 0    118  ~ 0
USB
Text Notes 8700 3450 0    118  ~ 0
MCU\n
Text Notes 8150 6000 0    118  ~ 0
BACKLIGHT
Text Notes 9350 5400 0    118  ~ 0
LCD\n
Wire Notes Line
	3600 3350 3600 5100
Wire Notes Line
	600  5100 3600 5100
Wire Notes Line
	600  3350 3600 3350
Wire Notes Line
	600  5350 600  7500
Wire Notes Line
	6450 5950 6450 7750
Wire Notes Line
	600  5350 3600 5350
Wire Notes Line
	3600 5350 3600 7500
Wire Notes Line
	3600 7500 600  7500
Wire Wire Line
	950  2300 950  2450
Wire Wire Line
	850  2300 850  2450
Wire Wire Line
	850  2450 950  2450
Connection ~ 950  2450
$Comp
L power:GND #PWR0101
U 1 1
P 950 2700
F 0 "#PWR0101" H 950 2450 50  0001 C CNN
F 1 "GND" H 955 2527 50  0000 C CNN
F 2 "" H 950 2700 50  0001 C CNN
F 3 "" H 950 2700 50  0001 C CNN
	1    950  2700
	1    0    0    -1  
$EndComp
Wire Wire Line
	950  2450 950  2700
Wire Wire Line
	8350 2550 8750 2550
Text Label 8750 2550 0    50   ~ 0
GPIO16
NoConn ~ 7150 1950
Wire Notes Line
	3850 5950 3850 7750
Wire Notes Line
	3850 5950 6450 5950
Wire Notes Line
	3850 7750 6450 7750
$Comp
L power:GND #PWR0102
U 1 1
P 6100 2450
F 0 "#PWR0102" H 6100 2200 50  0001 C CNN
F 1 "GND" H 6105 2277 50  0000 C CNN
F 2 "" H 6100 2450 50  0001 C CNN
F 3 "" H 6100 2450 50  0001 C CNN
	1    6100 2450
	1    0    0    -1  
$EndComp
Wire Wire Line
	6100 1400 6100 2450
Text Notes 4400 2750 0    118  ~ 0
PULL UP
NoConn ~ 10550 1250
NoConn ~ 10550 1350
NoConn ~ 10550 1450
NoConn ~ 10550 1550
Text Label 4800 2050 0    50   ~ 0
CS
$Comp
L Switch:SW_SPDT SW3
U 1 1
P 3050 6650
F 0 "SW3" H 3050 6935 50  0000 C CNN
F 1 "SW_SPDT" H 3050 6844 50  0000 C CNN
F 2 "Button_Switch_SMD:SW_SPDT_PCM12" H 3050 6650 50  0001 C CNN
F 3 "~" H 3050 6650 50  0001 C CNN
	1    3050 6650
	1    0    0    -1  
$EndComp
Wire Wire Line
	2850 6650 2850 6500
Wire Wire Line
	2850 6500 2350 6500
Wire Wire Line
	3250 6550 3400 6550
Wire Wire Line
	3250 6750 3400 6750
$Comp
L power:GND #PWR029
U 1 1
P 3400 6550
F 0 "#PWR029" H 3400 6300 50  0001 C CNN
F 1 "GND" V 3405 6422 50  0000 R CNN
F 2 "" H 3400 6550 50  0001 C CNN
F 3 "" H 3400 6550 50  0001 C CNN
	1    3400 6550
	0    -1   -1   0   
$EndComp
Connection ~ 1050 4050
$Comp
L power:VCC #PWR02
U 1 1
P 1050 3750
F 0 "#PWR02" H 1050 3600 50  0001 C CNN
F 1 "VCC" H 1065 3923 50  0000 C CNN
F 2 "" H 1050 3750 50  0001 C CNN
F 3 "" H 1050 3750 50  0001 C CNN
	1    1050 3750
	1    0    0    -1  
$EndComp
Wire Wire Line
	1050 4050 1050 3750
$Comp
L power:VCC #PWR0103
U 1 1
P 3400 6750
F 0 "#PWR0103" H 3400 6600 50  0001 C CNN
F 1 "VCC" H 3415 6923 50  0000 C CNN
F 2 "" H 3400 6750 50  0001 C CNN
F 3 "" H 3400 6750 50  0001 C CNN
	1    3400 6750
	0    1    1    0   
$EndComp
$EndSCHEMATC
